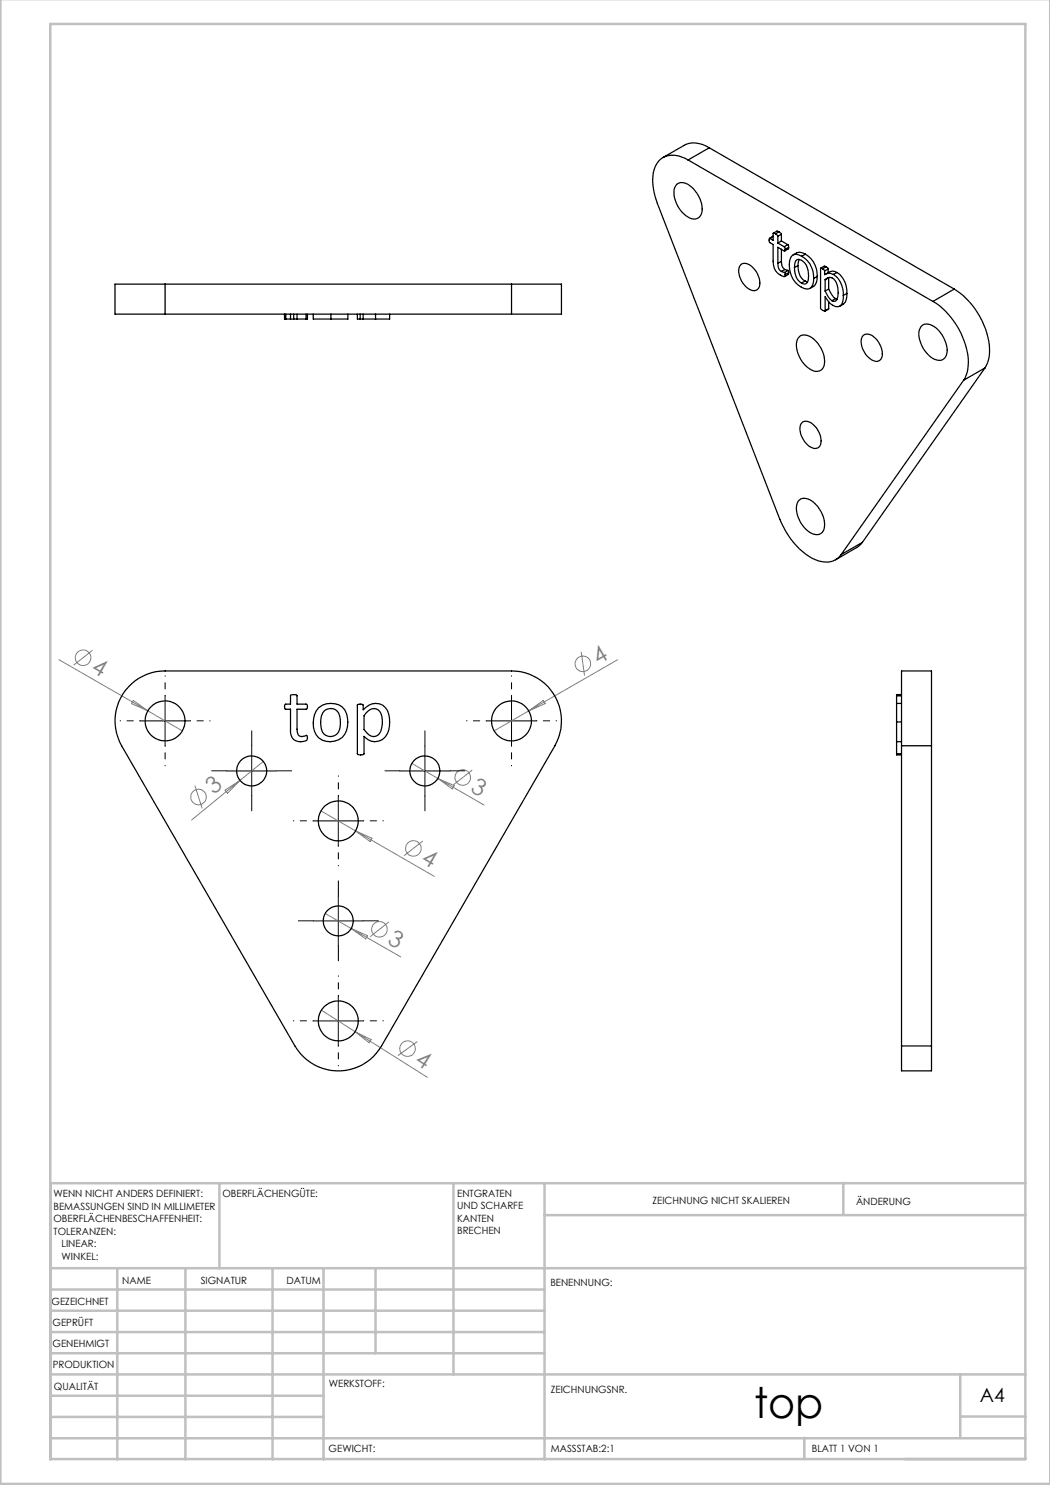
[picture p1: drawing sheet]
<svg xmlns="http://www.w3.org/2000/svg" width="210mm" height="297mm" viewBox="0 0 210 297" stroke-linecap="round" stroke-linejoin="round" font-family="sans-serif">
<g fill="none" stroke="#808080" stroke-width=".2">
<path d="M11.8 131.9l17.8 10.3M18.5 130.1l-3.8 2.9M116.2 130.4l.7 4.7M123.5 131.9l-17.7 10.3M26.7 140.1l2.9 2.1-3.3-1.5zM29.6 142.2l6.9 4M39 157.1l1.4 4.6M45 158l3-1.9-2.5 2.5zM48 156.1l-9.7 7.9M52.7 152.3l-4.7 3.8M82.4 152.7l5.2 3M87.6 155.7l9.2 5.3"/>
<path d="M87.6 155.7l3.2 1.4-.3 .7zM94.4 154l-3.7 3M105.8 142.2l-7 4M105.8 142.2l2.9-2.1 .3 .6zM64.2 162.2l22.7 13.1M71.1 166.2l3.3 1.4-.4 .7zM84.6 168.2l-3.8 3M65.1 182.7l5.1 3M70.2 185.7l10 5.7M70.2 185.7l3.3 1.4-.4 .7zM77.8 184.4l-3.8 3M64.3 202l6.7 4.3"/>
<path d="M71 206.3l14.5 9.2M71 206.3l3.2 1.6-.4 .7zM83.5 208.3l-3.9 2.8"/>
<circle cx="16.6" cy="131.5" r="1.56"/>
<circle cx="116.6" cy="132.7" r="1.56"/>
<circle cx="39.7" cy="159.4" r="1.56"/>
<circle cx="92.6" cy="155.5" r="1.55"/>
<circle cx="82.7" cy="169.7" r="1.55"/>
<circle cx="75.9" cy="185.9" r="1.56"/>
<circle cx="81.5" cy="209.7" r="1.56"/>
</g>
<g fill="none" stroke="#000" stroke-width=".2" stroke-dasharray="15.2 1.3 1.3 1.3" stroke-dashoffset="15.1">
<path d="M33 139.2v-4M102.3 139.2v-4M28 144.2h-4M33 149.2v4M38 144.2h4M67.7 159.2v-4M97.3 144.2h-4M102.3 149.2v4M107.3 144.2h4M62.7 164.2h-4M67.7 169.2v4M72.7 164.2h4"/>
<path d="M67.7 199.2v-4M62.7 204.2h-4M67.7 209.2v4M72.7 204.2h4"/>
</g>
<path d="M45.3 154.2h-3M50.3 149.2v-3M50.3 159.2v3M55.3 154.2h3M80 154.2h-3M85 149.2v-3M85 159.2v3M90 154.2h3M67.7 179.2v-3M62.7 184.2h-3M67.7 189.2v3M72.7 184.2h3" fill="none" stroke="#000" stroke-width=".2" stroke-dasharray="15.2 1.3 1.3 1.3"/>
<g fill="none" stroke="#000" stroke-width=".2">
<path d="M33 139.2v10M102.3 139.2v10M28 144.2h10M45.3 154.2h10M50.3 149.2v10M67.7 159.2v10M80 154.2h10M85 149.2v10M97.3 144.2h10M62.7 164.2h9.9M67.7 179.2v10M62.7 184.2h9.9"/>
<path d="M67.7 199.2v10M62.7 204.2h9.9"/>
</g>
<g fill="none" stroke="#c0c0c0" stroke-width=".5">
<path d="M.1 -.1v296.9h209.9v-296.9M10.1 4.8h195v287h-195zM43.9 236.6v17M90.7 236.6v38.3M108.9 236.6v55.3M168.7 236.6v6.3M205.1 236.6h-195v55.3M10.1 253.6h195M10.1 257.9h98.8M23.5 253.6v38.3M37.1 253.6v38.3M54.5 253.6v38.3"/>
<path d="M64.7 253.6v38.3M75.1 253.6v17M108.9 243h96.2M10.1 270.6h98.8M10.1 266.4h98.8M10.1 262.1h98.8M10.1 279.1h54.6M10.1 274.9h195M192.1 274.8v12.7M10.1 287.7h195M10.1 283.4h54.6M160.9 287.5v4.3"/>
<path d="M192.1 283.3h13"/>
</g>
<g fill="none" stroke="#000" stroke-width=".25">
<path d="M135.4 36.9a2.26 2.26 0 0 1 2.9 .5 5.8 5.8 0 0 1 2 5.2 1.69 1.69 0 0 1-2.8 .8 5.7 5.7 0 0 1-2.5-5.9zM137.6 32a4.7 4.7 0 0 0-5.6-.1 6.6 6.6 0 0 0-1.2 6.3l.7 2.5 24.5 63.2a14.3 14.3 0 0 0 7.7 8.3 3.9 3.9 0 0 0 4.5-1.3M137.6 32l49 28.3M141.9 29.6a5.1 5.1 0 0 0-5.1-.5l-4.2 2.4M141.9 29.6l-4.3 2.4M141.9 29.6l49 28.2M33 56.8h-10v6h10M33 56.8v6M33 56.8h69.3M102.3 56.8h10v6h-10M102.3 56.8v6M148.3 52.8a2.27 2.27 0 0 1 2.7 1.1 3.6 3.6 0 0 1 .7 3.8 1.38 1.38 0 0 1-2.1 0 4.3 4.3 0 0 1-1.7-4.4z"/>
<path d="M154 47.7a.57 .57 0 0 0 0 .8l.6 .4v3.3a2.83 2.83 0 0 0 2.3 3.1l.1-.4M154.6 47.3l-.7 .4M154.6 47.3h.1M154.6 47.3l-.6 .4M155.1 46.8l-.4-.2-.1 .1v1.4l-.6-.4M155.1 46.8l.5 .4M155.6 52.7l.2 1.1 .5 .5M155.6 47.2v1.4M155.6 48.6l1.2 .8M155.8 46.4l.5 .4M155.8 46.4l-.4-.2-.7 .4M155.8 46.4l-.7 .4"/>
<path d="M156.3 52.3l.1 .9 .6 .7M156.3 54.3l.6 .2M156.3 46.8v1.4M156.3 49.8v2.5M156.3 48.2l1.3 .7M156.3 46.8l-.7 .4M156.3 48.2l-.7 .4M156.3 52.3l-.7 .4M156.8 49.4l.2 .5M156.9 54.5l.1 .4M157 53.9l.6 .2M157 53.9l-.7 .4"/>
<path d="M157 49.9l-.2 .3-1.2-.7v3.2M157.6 48.9l.1 .6M157.6 48.9l-.8 .5M157.6 54.1l.1 .4M157.6 54.1l-.7 .4M157.7 49.5v.3l-.7 .4M157.7 54.5v.4l-.7 .4M157.7 49.5l-.7 .4M157.7 54.5l-.7 .4M158.9 53.5a1.46 1.46 0 0 1 .8-1.6 2.67 2.67 0 0 1 2 2.7v.6a1.5 1.5 0 0 1-.7 1.6l-.7-.2M158.9 53.5l.1 1.1a2.7 2.7 0 0 0 1.3 2M159.6 53.1v.6a2.88 2.88 0 0 0 1.4 2.5"/>
<path d="M159.6 53.1l-.7 .4M159.8 51.9l-.2 1.2M160.3 51.3a1.41 1.41 0 0 0-1.6-.4 1.41 1.41 0 0 0-.8 1.4 4.7 4.7 0 0 0 3.6 5.5 1.41 1.41 0 0 0 1.2-1.5v-.6M160.3 51.3a4.6 4.6 0 0 1 2.4 4.4M161 56.2l.5 .2M161 56.2l-.7 .4M161.1 50.8a4.8 4.8 0 0 1 2.3 4.5M161.1 50.8a1.9 1.9 0 0 0-2.5 .2M161.1 50.8l-.8 .5M162.7 57.3l-.7 .4M163.4 55.3a2.29 2.29 0 0 1-.7 2M163.4 55.3l-.7 .4"/>
<path d="M164.5 53.8l-.4-.1v8l.5 .4 .4 .2v-.1M164.5 53.8l.4 .4M164.9 54.2v.7M165 55.9a1.28 1.28 0 0 1 1.4-.4 1.28 1.28 0 0 1 .9 1.1l.3 1a2.69 2.69 0 0 1-.6 2.7l-.6-.2M165 58.2a4.2 4.2 0 0 0 1.4 1.9M165 55.9v2.3M165.2 53.4l.4 .4M165.2 53.4l-.3-.2-.8 .4M165.2 53.4l-.7 .4M165.6 53.8v.7M165.6 54.5l-.7 .4M165.6 53.8l-.7 .4"/>
<path d="M165.7 57.8a4.3 4.3 0 0 0 1.4 1.9M165.7 55.6v2.2M165.7 55.6l-.7 .3M165.7 57.8l-.7 .4M165.8 55.5l-.1 .1M166.7 54.9a1.6 1.6 0 0 0-1.8 0M166.7 54.9a4.7 4.7 0 0 1 2 4.2M167.1 59.7l.3 .2M167.1 59.7l-.7 .4M167.4 54.5a4.6 4.6 0 0 1 2 4.2M167.4 54.5a1.45 1.45 0 0 0-1.8 0M167.4 54.5l-.7 .4"/>
<path d="M168.7 59.1a2.64 2.64 0 0 1-.6 2.1 1.85 1.85 0 0 1-2.5-1l-.6-.9v2.9M169.4 58.7a2.46 2.46 0 0 1-.7 2.1M169.4 58.7l-.7 .4M190.9 57.8a15.6 15.6 0 0 1 7 12.8l-.4 2-.5 1M190.9 57.8l-4.3 2.5M33 62.8h69.3M56.9 62.8v1h.2M57.1 62.8v1M57.1 63.8h1M58.1 63.8h.6M58.1 62.8v1M58.7 63.8h.7"/>
<path d="M58.7 62.8v1M59.4 62.8v1M59.4 63.8h1.8M61.2 62.8v1M61.5 62.8v1h-.3M62.7 62.8v1h3.5M66.2 62.8v1M69.6 62.8v1h-3.4M71.5 62.8v1h.5M72 63.8h.6M72 62.8v1M72.6 63.8h2.5"/>
<path d="M72.6 62.8v1M75.1 62.8v1M77.9 62.8v1h-2.8M159.9 67.3a2.26 2.26 0 0 1 2.9 .6 5.4 5.4 0 0 1 1.9 5.6 1.76 1.76 0 0 1-2.7 .3 5.9 5.9 0 0 1-2.5-5.9zM165.7 61.7l-.7 .5M165.7 60.4v1.3M168.7 60.9l-.7 .3M172.6 67.2a1.79 1.79 0 0 1 2.6 .5 3.8 3.8 0 0 1 1 4.1 1.21 1.21 0 0 1-1.8 .2 4.2 4.2 0 0 1-2-4.6zM184.4 65.2a2.3 2.3 0 0 1 2.9 .5 6 6 0 0 1 2 5.2 1.56 1.56 0 0 1-2.4 1 6 6 0 0 1-3.1-5.8zM186.6 60.3a15.2 15.2 0 0 1 7 12.8l-.1 1.3-.8 1.7M192.7 76.1l-24.5 34.8M197 73.6l-4.3 2.5"/>
<path d="M197 73.6l-24.5 34.9M160.3 84.6a1.76 1.76 0 0 1 2.6 .6 3.7 3.7 0 0 1 1.1 4 1.44 1.44 0 0 1-2.2 0 4.3 4.3 0 0 1-1.6-4.4zM159.6 100.3a1.92 1.92 0 0 1 2.8-.1 5.7 5.7 0 0 1 2.3 5.9 1.76 1.76 0 0 1-2.7 .4 5.9 5.9 0 0 1-2.5-5.9zM172.5 108.5l-.8 .8-4.6 2.7M172.5 108.5l-4.3 2.4M25.7 137.4a10 10 0 0 1 7.3-3.2h69.3a10 10 0 0 1 8.7 15l-34.7 60a10 10 0 0 1-17.3 0l-34.7-60a10 10 0 0 1 1.4-11.8zM58.1 139.1l.6-.2 .6 .1 .1 1.8h1.8a.6 .6 0 0 1 .1 1h-1.9v4a1.24 1.24 0 0 0 .7 1.5l1.2-.2a.68 .68 0 0 1-.3 1.1 2.07 2.07 0 0 1-2.1-.2 2.07 2.07 0 0 1-.8-2.1v-4.1h-.9a.65 .65 0 0 1 0-1h.9zM179.3 139.2v1.6M179.3 139.2h1M180.3 138.9h-1v.3M63.7 141.5a3.8 3.8 0 0 1 5.3 .5 4.9 4.9 0 0 1-.6 5.5 3.4 3.4 0 0 1-3.9 .6 3.4 3.4 0 0 1-1.8-3.5 4.2 4.2 0 0 1 1-3.1zM64.8 142.2a1.92 1.92 0 0 1 2.2-.3 1.92 1.92 0 0 1 1.1 2 3.1 3.1 0 0 1-1.1 3.2 1.94 1.94 0 0 1-2.8-2 4.1 4.1 0 0 1 .6-2.9z"/>
<path d="M71.5 140.9h1.1v1.1a2.83 2.83 0 0 1 2.9-1.3 2.83 2.83 0 0 1 2.3 2.2 5.5 5.5 0 0 1-.7 4.5 2.74 2.74 0 0 1-4.3-.1v3.4a1.03 1.03 0 0 1-1.3 0zM73.1 142.7a1.73 1.73 0 0 1 2.9-.4 4.7 4.7 0 0 1-.1 4.4 1.57 1.57 0 0 1-2.7-.3l-.4-.5v-2.7zM179.3 144.4v3.9M179.3 150.7v.3h1M179.3 144.4h1M179.3 148.3h1M179.3 150.7h1M179.3 148.4v2.3M180.3 149.2v-15h6v15M180.3 140.7h-1v3.7M180.3 149.2h6M180.3 149.2v60"/>
<path d="M186.3 149.2v60M180.3 209.2v5h6v-5M180.3 209.2h6"/>
<circle cx="33" cy="144.2" r="4"/>
<circle cx="50.3" cy="154.2" r="3"/>
<circle cx="85" cy="154.2" r="3"/>
<circle cx="102.3" cy="144.2" r="4"/>
<circle cx="67.7" cy="164.2" r="4"/>
<circle cx="67.7" cy="184.2" r="3"/>
<circle cx="67.7" cy="204.2" r="4"/>
</g>
<text font-size="8.5" x="150.8" y="283.5">top</text>
<g font-size="4.7" fill="#808080">
<text x="18" y="134.3" transform="rotate(30 18 134.3)">4</text>
<text x="119.7" y="132.9" transform="rotate(-30 119.7 132.9)">4</text>
<text x="42.8" y="159.1" transform="rotate(-39 42.8 159.1)">3</text>
<text x="93.9" y="158.2" transform="rotate(30 93.9 158.2)">3</text>
<text x="84.1" y="172.4" transform="rotate(30 84.1 172.4)">4</text>
<text x="77.3" y="188.6" transform="rotate(30 77.3 188.6)">3</text>
<text x="82.8" y="212.5" transform="rotate(32 82.8 212.5)">4</text>
</g>
<text font-size="3.9" x="196" y="280.4">A4</text>
<g font-size="2">
<text x="10.7" y="239.5">WENN NICHT ANDERS DEFINIERT:</text>
<text x="44.5" y="239.5">OBERFLÄCHENGÜTE:</text>
<text x="91.4" y="239.4">ENTGRATEN</text>
<text x="10.7" y="242">BEMASSUNGEN SIND IN MILLIMETER</text>
<text x="10.7" y="244.5">OBERFLÄCHENBESCHAFFENHEIT:</text>
<text x="91.4" y="241.9">UND SCHARFE</text>
<text x="91.4" y="244.4">KANTEN</text>
<text x="130.5" y="240.8">ZEICHNUNG NICHT SKALIEREN</text>
<text x="171.2" y="241">ÄNDERUNG</text>
<text x="10.7" y="247">TOLERANZEN:</text>
<text x="12.3" y="249.5">LINEAR:</text>
<text x="12.3" y="252">WINKEL:</text>
<text x="91.4" y="246.9">BRECHEN</text>
<text x="24.4" y="256.9">NAME</text>
<text x="40.1" y="256.8">SIGNATUR</text>
<text x="57.3" y="256.8">DATUM</text>
<text x="110.1" y="257.1">BENENNUNG:</text>
<text x="10.3" y="260.9">GEZEICHNET</text>
<text x="10.5" y="269.3">GENEHMIGT</text>
<text x="10.5" y="265.2">GEPRÜFT</text>
<text x="10.6" y="273.6">PRODUKTION</text>
<text x="10.8" y="278">QUALITÄT</text>
<text x="65.8" y="277.4">WERKSTOFF:</text>
<text x="110.2" y="278.5">ZEICHNUNGSNR.</text>
<text x="65.7" y="290.4">GEWICHT:</text>
<text x="110.2" y="290.5">MASSSTAB:2:1</text>
<text x="162.4" y="290.4">BLATT 1 VON 1</text>
</g>
</svg>
